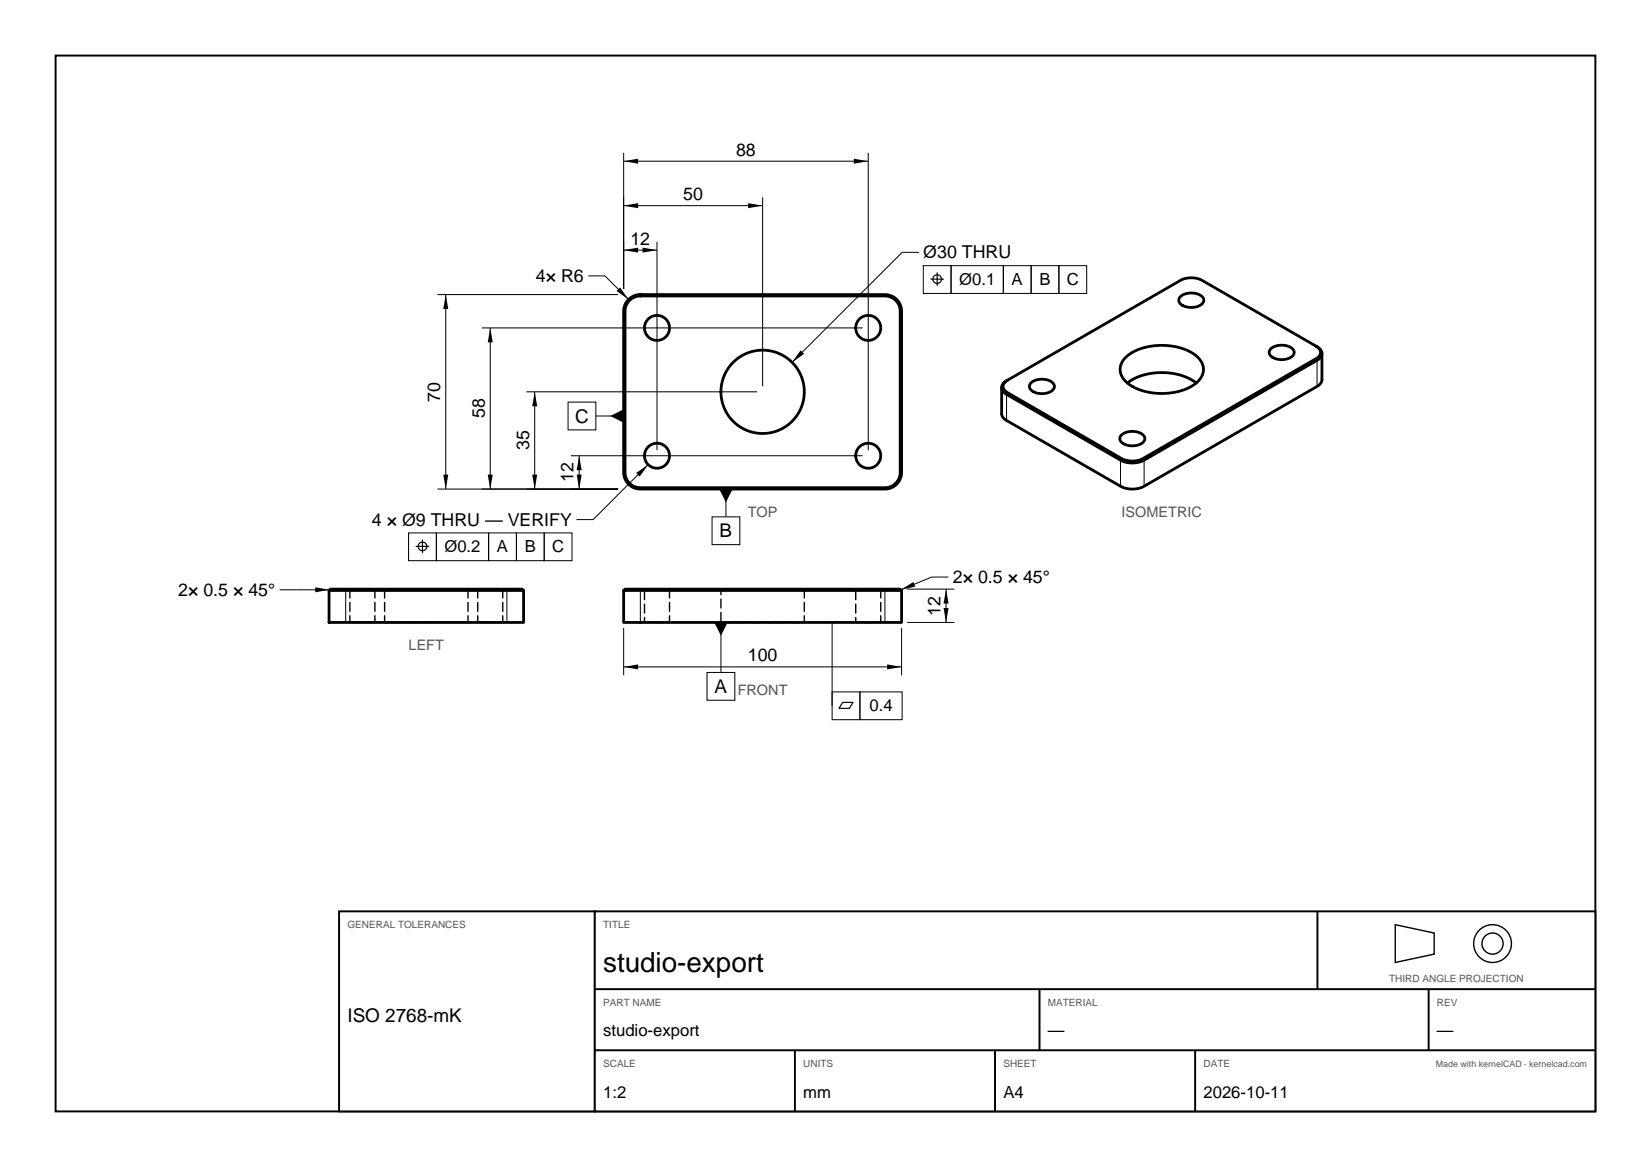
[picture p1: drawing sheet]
<svg xmlns="http://www.w3.org/2000/svg" width="297mm" height="210mm" viewBox="0 0 297 210" stroke-linecap="round" stroke-linejoin="round" font-family="sans-serif">
<path d="M10 10h277v190h-277z" fill="none" stroke="#000" stroke-width=".35"/>
<g fill="none" stroke="#000" stroke-width=".25" stroke-dasharray="1.6 .8">
<path d="M62.9 106v6M65.2 112h-2.3h4.5h-2.2M65.2 106h-2.3h4.5h-2.2M67.4 106v6M69.2 106v6M76.7 112h-7.5h15h-7.5M76.7 106h-7.5h15h-7.5M84.2 106v6M85.9 106v6M88.2 112h-2.3h4.5h-2.2M88.2 106h-2.3h4.5h-2.2M90.4 106v6"/>
<path d="M120.4 106h-4.5v6h4.5M120.4 106v6M144.7 106h-15v6h15M144.7 106v6M158.4 106h-4.5v6h4.5M158.4 106v6"/>
</g>
<g fill="none" stroke="#000" stroke-width=".18">
<path d="M112.2 27.5v24.5M112.2 37h25M112.2 29h44M137.2 35.5v34M156.2 27.5v53.5M78.7 53h32.5M80.2 53v35M86.7 59h68.5M88.2 59v29M105.8 49.6h3l4.3 4.3M112.2 56h.2M112.2 45h6"/>
<path d="M115.2 53v.3M118.2 43.5v37.5M159.2 53v.3M161.9 56h.3M165.3 45.4h-3l-19.8 19.8M166.1 47.8h5v5h-5zM171.1 47.8h9.4v5h-9.4zM180.5 47.8h5v5h-5zM185.5 47.8h5v5h-5zM190.5 47.8h5v5h-5zM94.7 70.5h41.5M96.2 70.5v17.5"/>
<path d="M102.2 72.4h5v5h-5zM107.2 74.9h5M181.2 70.7l-.1 .3v4.7M236.8 64.5l.1 .3v4.7M73.5 95.9h5v5h-5zM78.5 95.9h9.4v5h-9.4zM78.7 88h32.5M87.9 95.9h5v5h-5zM92.9 95.9h5v5h-5zM97.9 95.9h5v5h-5zM102.7 82h52.5M104.2 82v6"/>
<path d="M112.2 85h.2M115.2 87.8v.2M116.6 83.6l-9.9 9.9h-3M128.1 93h5v5h-5zM130.6 88v5M159.2 87.8v.2M161.9 85h.3M201.7 82.5l-.1 .3v4.7M205.6 82.5l.2 .3v4.7M50.3 106.1h9M62.2 106v6M91.2 106v6"/>
<path d="M112.2 113v8.5M115.2 106v6M129.7 112v9M149.7 112v15M159.2 106v6M162.2 113v8.5M163.2 106h8.5M163.2 112h8.5M170.2 106v6M170.6 103.8h-3l-5.5 2.3M112.2 120h50M127.2 121h5v5h-5z"/>
<path d="M149.7 124.5h5v5h-5zM154.7 124.5h7.6v5h-7.6z"/>
</g>
<g fill="none" stroke="#000" stroke-width=".5">
<path d="M113.1 53.9a3 3 0 0 1 2.1-.9h44a3 3 0 0 1 3 3v29a3 3 0 0 1-3 3h-44a3 3 0 0 1-3-3v-29a3 3 0 0 1 .9-2.1zM113.2 54.1l.2-.2a2.74 2.74 0 0 1 1.8-.6h44a2.75 2.75 0 0 1 2.7 2.7v29a2.75 2.75 0 0 1-2.7 2.8h-44a2.75 2.75 0 0 1-2.8-2.8v-29a2.75 2.75 0 0 1 .8-1.9zM212.3 53.4a3 3 0 0 1 4.2 .3v.5a1.97 1.97 0 0 1-2.1 1.1 2.04 2.04 0 0 1-2.3-1.1v-.4zM185.5 68.9a3 3 0 0 1 4.1 .3l.1 .5a1.97 1.97 0 0 1-2.2 1.1 2.04 2.04 0 0 1-2.3-1.1v-.4zM201.7 78.3a3 3 0 0 1 4.2 .3v.5a1.97 1.97 0 0 1-2.1 1.1 2.04 2.04 0 0 1-2.3-1.1v-.4zM202.4 64.4a9.3 9.3 0 0 1 7.3-2.2 8.2 8.2 0 0 1 6.2 2.6 2.92 2.92 0 0 1-.9 4.3 11.2 11.2 0 0 1-12.1-.1 2.9 2.9 0 0 1-.5-4.6zM202.8 68.9a11.1 11.1 0 0 1 12.4 0M228.6 62.7a3.1 3.1 0 0 1 4.1 .4l.1 .5a1.97 1.97 0 0 1-2.2 1.1 2.04 2.04 0 0 1-2.3-1.2l.1-.4zM236.8 62.3a1.33 1.33 0 0 1 1 1.2 1.33 1.33 0 0 1-.9 1.3l-31.1 18a4.7 4.7 0 0 1-4.2 0l-20.5-11.8a1.33 1.33 0 0 1-.9-1.4 1.33 1.33 0 0 1 1-1.2l31.2-17.9a4.3 4.3 0 0 1 3.8 0l20.6 11.8a1.19 1.19 0 0 1 .8 1.1 1.19 1.19 0 0 1-.8 1.1l-31.2 18a4.3 4.3 0 0 1-3.9 0l-20.5-11.8a1.19 1.19 0 0 1-.8-1.2 1.19 1.19 0 0 1 .8-1.1M237.8 63.6v4.7a1.48 1.48 0 0 1-.9 1.2l-31.1 18a4.7 4.7 0 0 1-4.2 0l-20.5-11.8a1.48 1.48 0 0 1-.9-1.3v-4.7M59.2 106.3h35v5.7h-35zM59.2 106.3l.2-.3h34.5l.3 .3"/>
<path d="M112.2 106.3h50v5.7h-50zM112.2 106.3l.2-.3h49.5l.3 .3"/>
<circle cx="118.2" cy="59" r="2.25"/>
<circle cx="156.2" cy="59" r="2.25"/>
<circle cx="137.2" cy="70.5" r="7.5"/>
<circle cx="118.2" cy="82" r="2.25"/>
<circle cx="156.2" cy="82" r="2.25"/>
</g>
<g fill="#000">
<path d="M112.2 37l2.6-.4v.9zM112.2 29l2.6-.4v.9zM134.6 36.6l2.6 .4-2.6 .5zM153.6 28.6l2.6 .4-2.6 .5zM80.2 53l.4 2.6h-.9zM88.2 59l.4 2.6h-.9zM112.2 45l2.6-.4v.9zM111.5 51.7l1.6 2.2-2.2-1.5zM115.6 44.6l2.6 .4-2.6 .5zM96.2 70.5l.4 2.6h-.9zM109.8 74.9l2.4-1.2v2.4zM144 63l.6 .7-2.1 1.5z"/>
<path d="M79.7 85.4h.9l-.4 2.6zM87.7 85.4h.9l-.4 2.6zM95.7 85.4h.9l-.4 2.6zM104.2 82l.4 2.6h-.9zM103.7 85.4h.9l-.4 2.6zM114.4 85.1l2.2-1.5-1.5 2.2zM129.4 88h2.4l-1.2 2.4zM56.7 105.7l2.6 .4-2.6 .5zM128.5 112h2.4l-1.2 2.4zM162.1 106.1l2.2-1.4 .3 .9zM170.2 106l.4 2.6h-.9zM169.7 109.4h.9l-.4 2.6z"/>
<path d="M112.2 120l2.6-.4v.9zM159.6 119.6l2.6 .4-2.6 .5z"/>
</g>
<g fill="none" stroke="#000" stroke-width=".21">
<path d="M167.5 50.2h2.2M168.6 49.1v2.3M74.9 98.3h2.2M76 97.2v2.3M151.6 126.4h1.8l-.6 1.1h-1.9z"/>
<circle cx="168.6" cy="50.2" r=".78"/>
<circle cx="76" cy="98.3" r=".78"/>
</g>
<g fill="#fff" stroke="#000" stroke-width=".35">
<path d="M61 164h46v36h-46z"/>
<path d="M107 164h180v36h-180z"/>
</g>
<path d="M107 178h180M187 178v11M237 164v14M257 178v11M107 189h180M143 189v11M179 189v11M215 189v11" fill="none" stroke="#000" stroke-width=".35"/>
<g fill="none" stroke="#000" stroke-width=".25">
<path d="M251 166.4l7 1.5v3.8l-7 1.5z"/>
<circle cx="268.5" cy="169.8" r="3.4"/>
<circle cx="268.5" cy="169.8" r="1.9"/>
</g>
<text font-size="5" x="108.5" y="175">studio-export</text>
<g font-size="3.4">
<text x="103.5" y="76.1">C</text>
<text x="129.5" y="96.7">B</text>
<text x="128.6" y="124.7">A</text>
<text x="62.5" y="184">ISO 2768-mK</text>
</g>
<g font-size="3.2">
<text x="132.4" y="28">88</text>
<text x="122.9" y="36">50</text>
<text x="113.4" y="44">12</text>
<text x="166.1" y="46.5">Ø30 THRU</text>
<text x="96.4" y="50.7">4× R6</text>
<text x="79.2" y="72.3" transform="rotate(-90 79.2 72.3)">70</text>
<text x="87.2" y="75.3" transform="rotate(-90 87.2 75.3)">58</text>
<text x="95.2" y="81" transform="rotate(-90 95.2 81)">35</text>
<text x="103.2" y="86.8" transform="rotate(-90 103.2 86.8)">12</text>
<text x="66.9" y="94.6">4 × Ø9 THRU — VERIFY</text>
<text x="32" y="107.2">2× 0.5 × 45°</text>
<text x="171.4" y="104.9">2× 0.5 × 45°</text>
<text x="169.2" y="110.8" transform="rotate(-90 169.2 110.8)">12</text>
<text x="134.5" y="119">100</text>
</g>
<g font-size="3">
<text x="172.5" y="51.3">Ø0.1</text>
<text x="182" y="51.3">A</text>
<text x="187" y="51.3">B</text>
<text x="191.9" y="51.3">C</text>
<text x="79.9" y="99.4">Ø0.2</text>
<text x="89.4" y="99.4">A</text>
<text x="94.4" y="99.4">B</text>
<text x="99.3" y="99.4">C</text>
<text x="156.4" y="128">0.4</text>
<text x="108.5" y="186.5">studio-export</text>
<text x="188.5" y="186.5">—</text>
<text x="258.5" y="186.5">—</text>
<text x="108.5" y="197.5">1:2</text>
<text x="144.5" y="197.5">mm</text>
<text x="180.5" y="197.5">A4</text>
<text x="216.5" y="197.5">2026-10-11</text>
</g>
<g font-size="2.6" fill="#555">
<text x="134.5" y="93">TOP</text>
<text x="201.8" y="93">ISOMETRIC</text>
<text x="73.5" y="117">LEFT</text>
<text x="132.7" y="125">FRONT</text>
</g>
<g font-size="1.8" fill="#555">
<text x="62.5" y="167">GENERAL TOLERANCES</text>
<text x="108.5" y="167">TITLE</text>
<text x="249.9" y="176.8">THIRD ANGLE PROJECTION</text>
<text x="108.5" y="181">PART NAME</text>
<text x="188.5" y="181">MATERIAL</text>
<text x="258.5" y="181">REV</text>
<text x="108.5" y="192">SCALE</text>
<text x="144.5" y="192">UNITS</text>
<text x="180.5" y="192">SHEET</text>
<text x="216.5" y="192">DATE</text>
</g>
<text font-size="1.6" fill="#555" x="258.3" y="192">Made with kernelCAD · kernelcad.com</text>
</svg>
